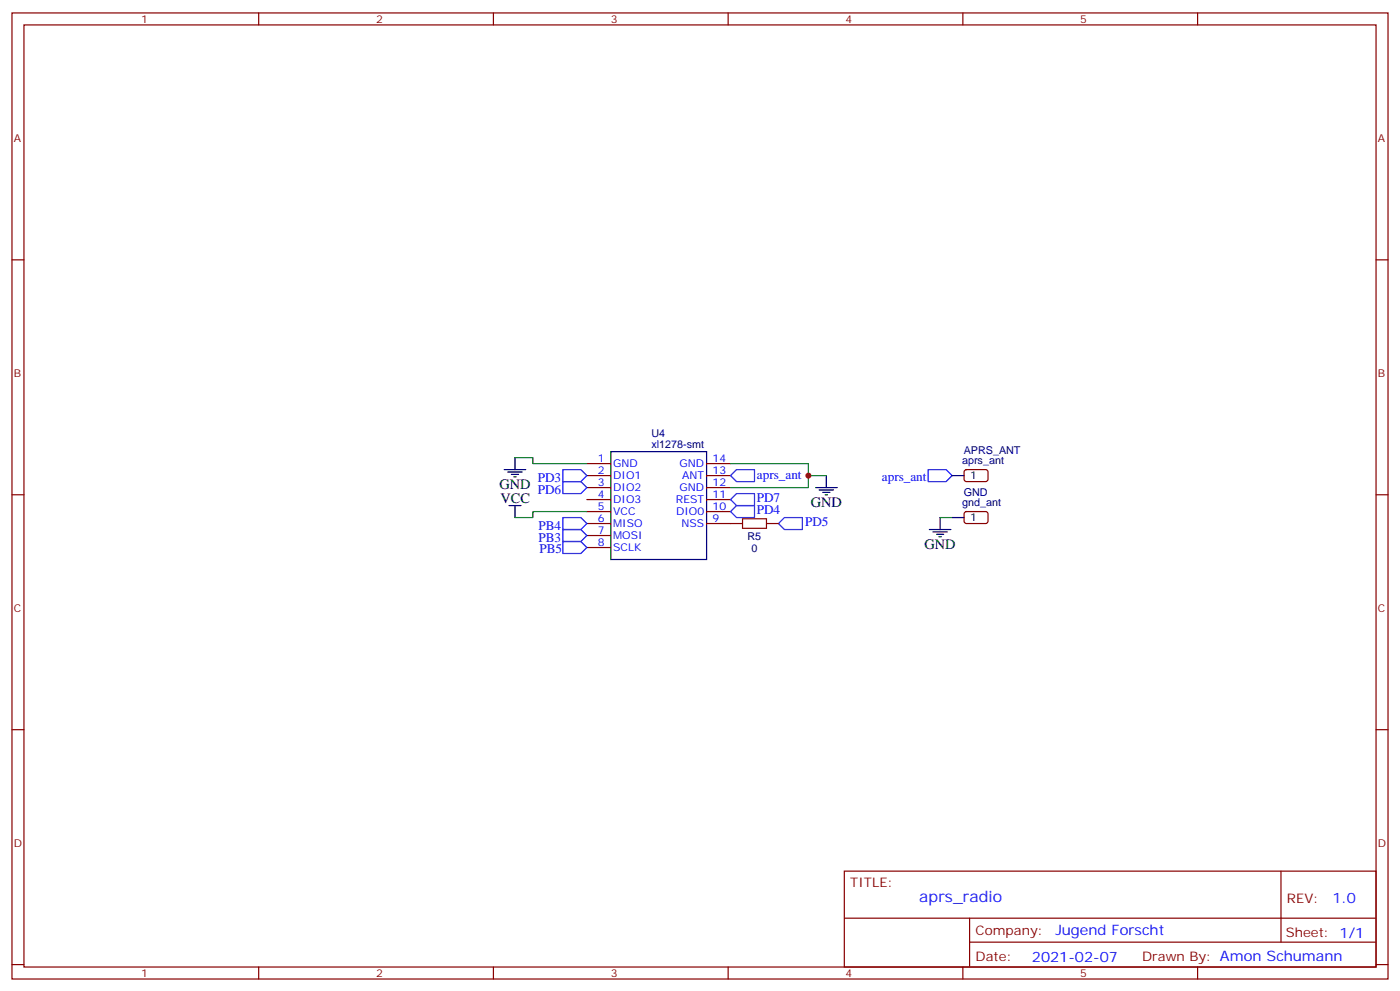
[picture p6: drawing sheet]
<svg xmlns="http://www.w3.org/2000/svg" width="412mm" height="292mm" viewBox="0 0 412 292" stroke-linecap="round" stroke-linejoin="round" font-family="sans-serif">
<g fill="none" stroke="#870000" stroke-width=".35">
<path d="M3.5 3.8h405.4v284.3h-405.4zM7.1 7.3h398.2v277.3h-398.2zM76.2 3.8v3.5M145.3 3.8v3.5M214.5 3.8v3.5M283.6 3.8v3.5M352.8 3.8v3.5M3.5 76.5h3.6M405.3 76.5h3.6M172.9 136.5h7M172.9 140h7M208.1 136.5h7.1"/>
<path d="M208.1 140h7.1M284.2 138.4l.5-.2 5.9 .1 .4 .6v2.4l-.7 .4h-5.9l-.4-.7v-2.1zM3.5 145.6h3.6M172.9 143.5h7M172.9 147h7M172.9 150.6h7M172.9 154.1h7M172.9 157.6h7M208.1 143.5h7.1M208.1 147h7.1M208.1 150.6h7.1M208.1 154.1h10.6"/>
<path d="M225.8 154.1h3.5M284.2 150.8l.5-.2h5.9l.4 .7v2.4l-.7 .4-5.9-.1-.4-.6v-2.1zM405.3 145.6h3.6M172.9 161.1h7M3.5 214.8h3.6M405.3 214.8h3.6M248.7 256.4h156.6v28.2h-156.6zM377.3 256.4v20.9M248.7 270.2h156.5M285.6 277.3h119.6M285.6 270.2v14.2M3.5 283.9h3.6"/>
<path d="M76.2 284.6v3.5M145.3 284.6v3.5M214.5 284.6v3.5M283.6 284.6v3.5M352.8 284.6v3.5M405.3 283.9h3.6"/>
</g>
<g fill="none" stroke="#000" stroke-width=".35">
<path d="M148.5 138.2h6.4M149.6 138.9h4.2M150.6 139.6h2.2M151.7 134.7v3.5M179.9 132.9h28.2v31.8h-28.2zM243.4 140v3.5M280.5 140h3.5M149.9 148.8h3.6M151.3 140.3h.7M151.7 148.8v3.5M240.2 143.5h6.4M241.3 144.2h4.2"/>
<path d="M242.4 144.9h2.1M243.1 145.6h.7M273.8 155.9h6.3M274.8 156.6h4.2M275.9 157.3h2.1M276.6 158h.7M276.9 152.3v3.6M280.5 152.3h3.5"/>
</g>
<path d="M151.7 134.7h5.3v1.8h15.9M215.2 136.5h22.9v3.5M243.4 140h-5.3v3.5h-22.9M172.9 150.6h-15.9v1.7h-5.3M276.9 152.3h3.6" fill="none" stroke="#008700" stroke-width=".35"/>
<path d="M165.8 138.2h5.3l1.8 1.8-1.8 1.7h-5.3zM215.2 140l1.8-1.8h5.2v3.5h-5.2zM273.4 138.2h5.3l1.8 1.8-1.8 1.7h-5.3zM165.8 155.9h5.3l1.8 1.7-1.8 1.8h-5.3zM165.8 152.3h5.3l1.8 1.8-1.8 1.8h-5.3zM165.8 159.4h5.3l1.8 1.7-1.8 1.8h-5.3zM165.8 141.7h5.3l1.8 1.8-1.8 1.8h-5.3zM215.2 147l1.8-1.7h5.2v3.5h-5.2zM215.2 150.6l1.8-1.8h5.2v3.5h-5.2zM229.3 154.1l1.8-1.8h5.3v3.6h-5.3z" fill="none" stroke="#00f" stroke-width=".35"/>
<path d="M218.7 152.7h7.1v2.8h-7.1z" fill="none" stroke="#a10000" stroke-width=".35"/>
<circle cx="238.1" cy="140" r=".88" fill="#c00"/>
<text font-size="4.6" fill="#00f" x="270.8" y="265.4">aprs_radio</text>
<g font-size="4.2">
<text x="147.1" y="143.9">GND</text>
<text x="147.5" y="148.1">VCC</text>
<text x="238.8" y="149.2">GND</text>
<text x="272.3" y="161.5">GND</text>
</g>
<g font-size="4.2" fill="#00f">
<text x="392.5" y="265.7">1.0</text>
<text x="310.9" y="275.2">Jugend Forscht</text>
<text x="304" y="283">2021-02-07</text>
</g>
<g font-size="3.9" fill="#00f">
<text x="158.4" y="141.7">PD3</text>
<text x="223" y="140.9">aprs_ant</text>
<text x="259.8" y="141.7">aprs_ant</text>
<text x="158.4" y="145.3">PD6</text>
<text x="222.9" y="147.8">PD7</text>
<text x="158.6" y="155.9">PB4</text>
<text x="222.9" y="151.3">PD4</text>
<text x="237.1" y="154.9">PD5</text>
<text x="158.6" y="159.4">PB3</text>
<text x="158.9" y="162.9">PB5</text>
</g>
<g font-size="3.9" fill="#800">
<text x="250.5" y="261">TITLE:</text>
<text x="379.1" y="265.7">REV:</text>
<text x="287.4" y="275.2">Company:</text>
<text x="378.7" y="275.8">Sheet: 1/1</text>
<text x="287.4" y="282.9">Date:</text>
<text x="336.4" y="282.9">Drawn By: Amon Schumann</text>
</g>
<g font-size="3.2" fill="#800">
<text x="41.6" y="6.8">1</text>
<text x="110.8" y="6.8">2</text>
<text x="179.9" y="6.8">3</text>
<text x="249.1" y="6.8">4</text>
<text x="318.2" y="6.8">5</text>
<text x="4.1" y="41.9">A</text>
<text x="405.9" y="41.9">A</text>
<text x="4.1" y="111.1">B</text>
<text x="405.9" y="111.1">B</text>
<text x="4.1" y="180.2">C</text>
<text x="405.9" y="180.2">C</text>
<text x="4.1" y="249.3">D</text>
<text x="405.9" y="249.3">D</text>
<text x="41.6" y="287.6">1</text>
<text x="110.8" y="287.6">2</text>
<text x="179.9" y="287.6">3</text>
<text x="249.1" y="287.6">4</text>
<text x="318.2" y="287.6">5</text>
</g>
<g font-size="3.2" fill="#000080">
<text x="191.9" y="131.8">xl1278-smt</text>
<text x="191.9" y="128.5">U4</text>
<text x="283.4" y="136.7">aprs_ant</text>
<text x="283.9" y="133.7">APRS_ANT</text>
<text x="283.4" y="149">gnd_ant</text>
<text x="283.9" y="146.1">GND</text>
<text x="220.1" y="158.8">R5</text>
<text x="221.3" y="162.3">0</text>
</g>
<g font-size="3.2" fill="#00f">
<text x="176.1" y="136.1">1</text>
<text x="180.6" y="137.5">GND</text>
<text x="200.2" y="137.5">GND</text>
<text x="209.9" y="136.1">14</text>
<text x="176.1" y="139.6">2</text>
<text x="176.1" y="143.2">3</text>
<text x="180.6" y="141">DIO1</text>
<text x="200.9" y="141">ANT</text>
<text x="209.9" y="143.2">12</text>
<text x="209.9" y="139.6">13</text>
<text x="176.1" y="146.7">4</text>
<text x="180.6" y="144.6">DIO2</text>
<text x="180.6" y="148.1">DIO3</text>
<text x="199.1" y="148.1">REST</text>
<text x="200.2" y="144.6">GND</text>
<text x="209.9" y="146.7">11</text>
<text x="176.1" y="150.2">5</text>
<text x="176.1" y="153.7">6</text>
<text x="180.6" y="151.6">VCC</text>
<text x="180.6" y="155.2">MISO</text>
<text x="199.1" y="151.6">DIO0</text>
<text x="200.7" y="155.2">NSS</text>
<text x="209.9" y="153.7">9</text>
<text x="209.9" y="150.2">10</text>
<text x="176.1" y="157.3">7</text>
<text x="176.1" y="160.8">8</text>
<text x="180.6" y="158.7">MOSI</text>
<text x="180.6" y="162.2">SCLK</text>
</g>
<g font-size="3.2">
<text x="285.8" y="141">1</text>
<text x="285.8" y="153.4">1</text>
</g>
</svg>
